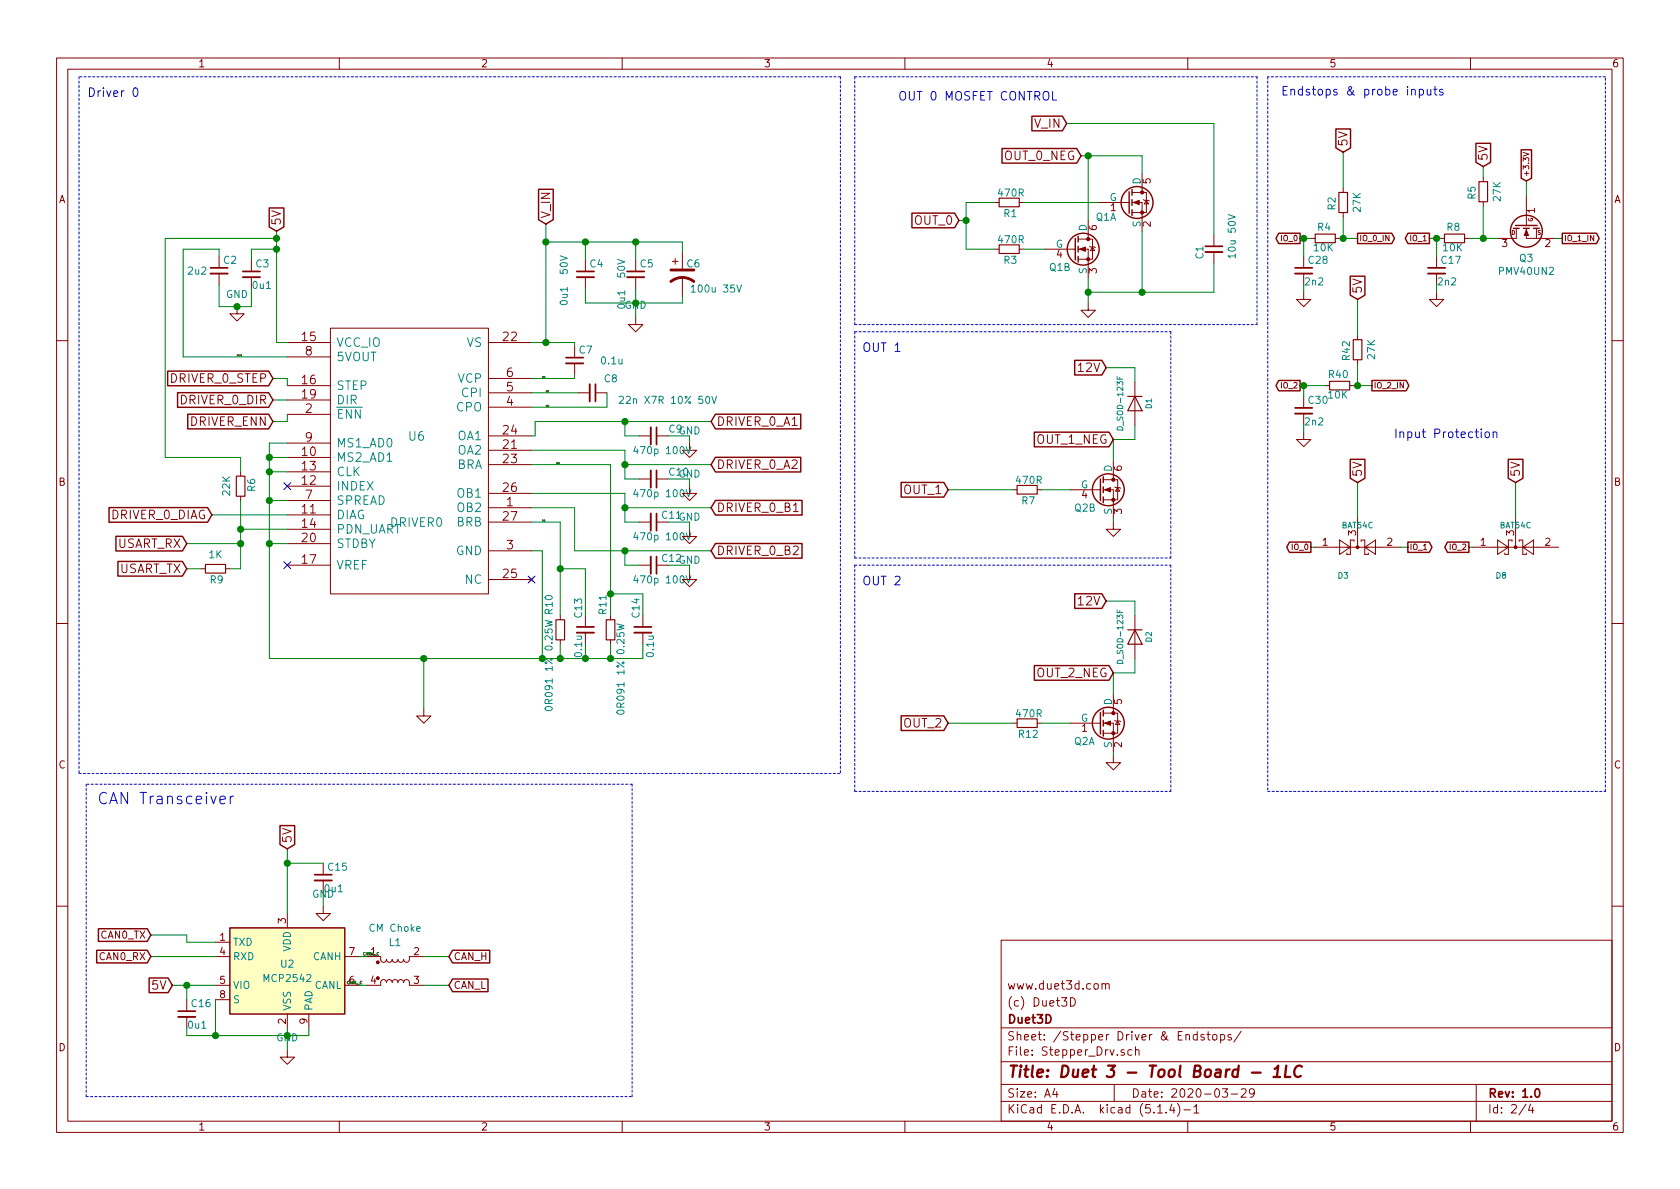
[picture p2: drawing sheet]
EESchema Schematic File Version 4
LIBS:Duet3_TB_1LC-cache
EELAYER 30 0
EELAYER END
$Descr A4 11693 8268
encoding utf-8
Sheet 2 4
Title "Duet 3 - Tool Board - 1LC"
Date "2020-03-29"
Rev "1.0"
Comp "Duet3D"
Comment1 "(c) Duet3D"
Comment2 "www.duet3d.com"
Comment3 ""
Comment4 ""
$EndDescr
Text Notes 8915 665  0    60   ~ 0
Endstops & probe inputs
Text Notes 975  675  2    60   ~ 0
Driver 0
Text GLabel 1900 2775 0    60   Input ~ 0
DRIVER_0_DIR
Text GLabel 1900 2625 0    60   Input ~ 0
DRIVER_0_STEP
$Comp
L Diode:BAT54C D3
U 1 1
P 9450 3800
F 0 "D3" H 9350 4000 40  0000 C CNN
F 1 "BAT54C" H 9450 3650 40  0000 C CNN
F 2 "Package_TO_SOT_SMD:SOT-23" V 9350 3800 60  0001 C CNN
F 3 "" H 9350 3800 60  0000 C CNN
	1    9450 3800
	1    0    0    1   
$EndComp
Text GLabel 9800 3800 2    39   Output ~ 0
IO_1
Text Notes 9700 3050 0    60   ~ 0
Input Protection
Text GLabel 1900 2925 0    60   Input ~ 0
DRIVER_ENN
Text GLabel 1475 3575 0    60   Input ~ 0
DRIVER_0_DIAG
Wire Wire Line
	9450 3350 9450 3600
Wire Wire Line
	9150 3800 9125 3800
Wire Wire Line
	9750 3800 9800 3800
Text GLabel 9050 1650 0    39   Output ~ 0
IO_0
Text GLabel 9450 1650 2    39   Output ~ 0
IO_0_IN
$Comp
L Device:R_Small R4
U 1 1
P 9225 1650
F 0 "R4" V 9300 1658 50  0000 C CNN
F 1 "10K" V 9157 1662 50  0000 C CNN
F 2 "Resistor_SMD:R_0402_1005Metric" H 9225 1650 60  0001 C CNN
F 3 "" H 9225 1650 60  0001 C CNN
	1    9225 1650
	0    -1   -1   0   
$EndComp
$Comp
L Device:R_Small R2
U 1 1
P 9350 1400
F 0 "R2" V 9425 1408 50  0000 C CNN
F 1 "27K" V 9250 1400 50  0000 C CNN
F 2 "Resistor_SMD:R_0402_1005Metric" H 9350 1400 60  0001 C CNN
F 3 "~" H 9350 1400 60  0000 C CNN
	1    9350 1400
	-1   0    0    1   
$EndComp
Connection ~ 9350 1650
Wire Wire Line
	9350 1650 9450 1650
Text GLabel 9125 3800 0    39   Output ~ 0
IO_0
Text GLabel 9950 1650 0    39   Output ~ 0
IO_1
Text GLabel 10875 1650 2    39   Output ~ 0
IO_1_IN
$Comp
L Device:R_Small R8
U 1 1
P 10125 1650
F 0 "R8" V 10200 1658 50  0000 C CNN
F 1 "10K" V 10057 1662 50  0000 C CNN
F 2 "Resistor_SMD:R_0402_1005Metric" H 10125 1650 60  0001 C CNN
F 3 "" H 10125 1650 60  0001 C CNN
	1    10125 1650
	0    -1   -1   0   
$EndComp
$Comp
L Device:R_Small R5
U 1 1
P 10325 1325
F 0 "R5" V 10400 1333 50  0000 C CNN
F 1 "27K" V 10225 1325 50  0000 C CNN
F 2 "Resistor_SMD:R_0402_1005Metric" H 10325 1325 60  0001 C CNN
F 3 "~" H 10325 1325 60  0000 C CNN
	1    10325 1325
	-1   0    0    1   
$EndComp
Wire Wire Line
	9325 1650 9350 1650
Wire Wire Line
	9350 1050 9350 1300
Wire Notes Line
	5950 2300 8150 2300
Wire Notes Line
	5950 2300 5950 3875
Wire Notes Line
	5950 3875 8150 3875
Wire Notes Line
	8150 3875 8150 2300
Text GLabel 7750 3050 0    60   Input ~ 0
OUT_1_NEG
Text Notes 6000 2450 0    60   ~ 0
OUT 1
$Comp
L Device:R_Small R?
U 1 1
P 7150 3400
AR Path="/5B12C3FC/5D59E1FC" Ref="R?"  Part="1" 
AR Path="/505779E3/5D59E1FC" Ref="R7"  Part="1" 
F 0 "R7" V 7225 3408 50  0000 C CNN
F 1 "470R" V 7082 3412 50  0000 C CNN
F 2 "Resistor_SMD:R_0402_1005Metric" H 7150 3400 60  0001 C CNN
F 3 "~" H 7150 3400 60  0000 C CNN
	1    7150 3400
	0    1    1    0   
$EndComp
$Comp
L Device:D D?
U 1 1
P 7900 2800
AR Path="/5B12C3FC/5D59E203" Ref="D?"  Part="1" 
AR Path="/505779E3/5D59E203" Ref="D1"  Part="1" 
F 0 "D1" H 7900 2900 40  0000 C CNN
F 1 "D_SOD-123F" H 7900 2700 40  0000 C CNN
F 2 "Diode_SMD:D_SOD-123F" H 7900 2800 60  0001 C CNN
F 3 "https://www.digikey.co.uk/product-detail/en/taiwan-semiconductor-corporation/HS1KFL/HS1KFLTR-ND/9602850" H 7900 2800 60  0001 C CNN
F 4 "HS1KFL or equivalent" H 7900 2800 50  0001 C CNN "Part Number"
	1    7900 2800
	0    1    1    0   
$EndComp
Text GLabel 7700 2550 0    60   Input ~ 0
12V
Wire Wire Line
	7750 3050 7900 3050
Wire Wire Line
	7900 2550 7700 2550
Wire Notes Line
	5950 525  8750 525 
Wire Notes Line
	5950 525  5950 2250
Wire Notes Line
	5950 2250 8750 2250
Wire Notes Line
	8750 2250 8750 525 
Text GLabel 7525 1075 0    60   Input ~ 0
OUT_0_NEG
Text Notes 6250 700  0    60   ~ 0
OUT 0 MOSFET CONTROL
Text GLabel 7425 850  0    60   Input ~ 0
V_IN
$Comp
L Device:C_Small C?
U 1 1
P 8450 1725
AR Path="/5B12C3FC/5D59E244" Ref="C?"  Part="1" 
AR Path="/505779E3/5D59E244" Ref="C1"  Part="1" 
F 0 "C1" V 8350 1650 50  0000 L CNN
F 1 "10u 50V" V 8575 1650 50  0000 L CNN
F 2 "Capacitor_SMD:C_1206_3216Metric" H 8450 1725 60  0001 C CNN
F 3 "~" H 8450 1725 60  0000 C CNN
	1    8450 1725
	1    0    0    -1  
$EndComp
Wire Wire Line
	7575 1525 7575 1075
Wire Wire Line
	8450 850  8450 1625
Wire Wire Line
	8450 1825 8450 2025
Wire Wire Line
	8450 2025 7950 2025
Wire Wire Line
	7575 1925 7575 2025
Connection ~ 7575 2025
Text GLabel 6675 1525 0    60   Input ~ 0
OUT_0
Text GLabel 6600 3400 0    60   Input ~ 0
OUT_1
Wire Wire Line
	7575 2025 7575 2100
Wire Wire Line
	7750 3600 7750 3625
Wire Wire Line
	6725 1725 6925 1725
Wire Wire Line
	7125 1725 7275 1725
Wire Wire Line
	7250 3400 7450 3400
Wire Wire Line
	6600 3400 7050 3400
Wire Wire Line
	7900 2950 7900 3050
Wire Wire Line
	7900 2550 7900 2650
$Comp
L Duet3_TB_1LC-rescue:Q_DUAL_NMOS_Power33-Device Q2
U 2 1
P 7650 3400
AR Path="/505779E3/5D59E2C7" Ref="Q2"  Part="2" 
AR Path="/5B12C3FC/5D59E2C7" Ref="Q?"  Part="1" 
F 0 "Q2" H 7475 3275 50  0000 L CNN
F 1 "Q_DUAL_NMOS" H 7938 3445 50  0001 L CNN
F 2 "Package_SON:Fairchild_DualPower33-6_3x3mm" H 7850 3400 50  0001 C CNN
F 3 "~" H 7850 3400 50  0001 C CNN
	2    7650 3400
	1    0    0    -1  
$EndComp
Wire Wire Line
	7750 3050 7750 3200
$Comp
L Duet3_TB_1LC-rescue:Q_DUAL_NMOS_Power33-Device Q1
U 1 1
P 7850 1400
AR Path="/505779E3/5D822F51" Ref="Q1"  Part="1" 
AR Path="/5B12C3FC/5D822F51" Ref="Q?"  Part="2" 
F 0 "Q1" H 7625 1300 50  0000 L CNN
F 1 "Q_DUAL_NMOS" V 8137 1355 50  0001 L CNN
F 2 "Package_SON:Fairchild_DualPower33-6_3x3mm" H 8050 1400 50  0001 C CNN
F 3 "~" H 8050 1400 50  0001 C CNN
F 4 "DMT6018LDR" H 7850 1400 50  0001 C CNN "Part Number"
	1    7850 1400
	1    0    0    -1  
$EndComp
Wire Wire Line
	7425 850  8450 850 
$Comp
L Duet3_TB_1LC-rescue:Q_DUAL_NMOS_Power33-Device Q1
U 2 1
P 7475 1725
AR Path="/505779E3/5D961DD8" Ref="Q1"  Part="2" 
AR Path="/5B12C3FC/5D961DD8" Ref="Q?"  Part="1" 
F 0 "Q1" H 7300 1600 50  0000 L CNN
F 1 "Q_DUAL_NMOS" H 7763 1770 50  0001 L CNN
F 2 "Package_SON:Fairchild_DualPower33-6_3x3mm" H 7675 1725 50  0001 C CNN
F 3 "~" H 7675 1725 50  0001 C CNN
	2    7475 1725
	1    0    0    -1  
$EndComp
$Comp
L Device:R_Small R?
U 1 1
P 7025 1725
AR Path="/5B12C3FC/5D962A5D" Ref="R?"  Part="1" 
AR Path="/505779E3/5D962A5D" Ref="R3"  Part="1" 
F 0 "R3" V 7100 1733 50  0000 C CNN
F 1 "470R" V 6957 1737 50  0000 C CNN
F 2 "Resistor_SMD:R_0402_1005Metric" H 7025 1725 60  0001 C CNN
F 3 "~" H 7025 1725 60  0000 C CNN
	1    7025 1725
	0    1    1    0   
$EndComp
$Comp
L Device:R_Small R?
U 1 1
P 7025 1400
AR Path="/5B12C3FC/5D96310D" Ref="R?"  Part="1" 
AR Path="/505779E3/5D96310D" Ref="R1"  Part="1" 
F 0 "R1" V 7100 1408 50  0000 C CNN
F 1 "470R" V 6957 1412 50  0000 C CNN
F 2 "Resistor_SMD:R_0402_1005Metric" H 7025 1400 60  0001 C CNN
F 3 "~" H 7025 1400 60  0000 C CNN
	1    7025 1400
	0    1    1    0   
$EndComp
Wire Wire Line
	6725 1725 6725 1525
Wire Wire Line
	6725 1525 6675 1525
Wire Wire Line
	6725 1525 6725 1400
Wire Wire Line
	6725 1400 6925 1400
Connection ~ 6725 1525
Wire Wire Line
	7125 1400 7650 1400
Wire Wire Line
	7950 1600 7950 2025
Connection ~ 7950 2025
Wire Wire Line
	7950 2025 7575 2025
Wire Wire Line
	7950 1200 7950 1075
Wire Wire Line
	7525 1075 7575 1075
Connection ~ 7575 1075
Wire Wire Line
	7575 1075 7950 1075
$Comp
L Device:CP1 C?
U 1 1
P 4750 1900
AR Path="/505779E3/5E0FA13A/5E161998" Ref="C?"  Part="1" 
AR Path="/505779E3/5E161998" Ref="C6"  Part="1" 
F 0 "C6" H 4775 1975 50  0000 L CNN
F 1 "100u 35V" H 4800 1800 50  0000 L CNN
F 2 "Capacitor_SMD:CP_Elec_6.3x7.7" H 4750 1900 60  0001 C CNN
F 3 "" H 4750 1900 60  0001 C CNN
	1    4750 1900
	1    0    0    -1  
$EndComp
Text GLabel 3800 1550 1    60   Input ~ 0
V_IN
Text GLabel 1925 1600 1    60   Input ~ 0
5V
$Comp
L Device:C_Small C?
U 1 1
P 1750 1900
AR Path="/505779E3/5E0FA13A/5E1619BA" Ref="C?"  Part="1" 
AR Path="/505779E3/5E1619BA" Ref="C3"  Part="1" 
F 0 "C3" H 1775 1975 50  0000 L CNN
F 1 "0u1" H 1750 1825 50  0000 L CNN
F 2 "Capacitor_SMD:C_0402_1005Metric" H 1750 1900 60  0001 C CNN
F 3 "~" H 1750 1900 60  0000 C CNN
	1    1750 1900
	1    0    0    -1  
$EndComp
$Comp
L Device:C_Small C?
U 1 1
P 4075 1900
AR Path="/505779E3/5E0FA13A/5E1619C1" Ref="C?"  Part="1" 
AR Path="/505779E3/5E1619C1" Ref="C4"  Part="1" 
F 0 "C4" H 4100 1975 50  0000 L CNN
F 1 "0u1  50V" V 3925 1675 50  0000 L CNN
F 2 "Capacitor_SMD:C_0603_1608Metric" H 4075 1900 60  0001 C CNN
F 3 "~" H 4075 1900 60  0000 C CNN
	1    4075 1900
	1    0    0    -1  
$EndComp
$Comp
L Device:C_Small C?
U 1 1
P 4425 1900
AR Path="/505779E3/5E0FA13A/5E1619C8" Ref="C?"  Part="1" 
AR Path="/505779E3/5E1619C8" Ref="C5"  Part="1" 
F 0 "C5" H 4450 1975 50  0000 L CNN
F 1 "0u1  50V" V 4325 1650 50  0000 L CNN
F 2 "Capacitor_SMD:C_0603_1608Metric" H 4425 1900 60  0001 C CNN
F 3 "~" H 4425 1900 60  0000 C CNN
	1    4425 1900
	1    0    0    -1  
$EndComp
$Comp
L Device:C_Small C?
U 1 1
P 4125 2725
AR Path="/505779E3/5E0FA13A/5E1619CF" Ref="C?"  Part="1" 
AR Path="/505779E3/5E1619CF" Ref="C8"  Part="1" 
F 0 "C8" V 4025 2800 50  0000 L CNN
F 1 "22n X7R 10% 50V" V 4175 2900 50  0000 L CNN
F 2 "Capacitor_SMD:C_0402_1005Metric" H 4125 2725 60  0001 C CNN
F 3 "~" H 4125 2725 60  0000 C CNN
	1    4125 2725
	0    1    1    0   
$EndComp
$Comp
L Device:C_Small C?
U 1 1
P 4000 2500
AR Path="/505779E3/5E0FA13A/5E1619D6" Ref="C?"  Part="1" 
AR Path="/505779E3/5E1619D6" Ref="C7"  Part="1" 
F 0 "C7" H 4025 2575 50  0000 L CNN
F 1 "0.1u" H 4175 2500 50  0000 L CNN
F 2 "Capacitor_SMD:C_0603_1608Metric" H 4000 2500 60  0001 C CNN
F 3 "~" H 4000 2500 60  0000 C CNN
F 4 "50V+" H 4000 2500 50  0001 C CNN "Part Number"
	1    4000 2500
	1    0    0    -1  
$EndComp
$Comp
L Device:R_Small R?
U 1 1
P 3900 4375
AR Path="/505779E3/5E0FA13A/5E1619DD" Ref="R?"  Part="1" 
AR Path="/505779E3/5E1619DD" Ref="R10"  Part="1" 
F 0 "R10" V 3975 4200 50  0000 C CNN
F 1 "0R091 1% 0.25W" V 3975 4625 50  0000 C CNN
F 2 "Resistor_SMD:R_0402_1005Metric" H 3900 4375 60  0001 C CNN
F 3 "~" H 3900 4375 60  0000 C CNN
F 4 "ERJ-2BWFR091X or RLP73M1ER091FTDF" H 3900 4375 50  0001 C CNN "Part Number"
	1    3900 4375
	-1   0    0    1   
$EndComp
$Comp
L Device:R_Small R?
U 1 1
P 4250 4375
AR Path="/505779E3/5E0FA13A/5E1619E4" Ref="R?"  Part="1" 
AR Path="/505779E3/5E1619E4" Ref="R11"  Part="1" 
F 0 "R11" V 4300 4200 50  0000 C CNN
F 1 "0R091 1% 0.25W" V 4175 4650 50  0000 C CNN
F 2 "Resistor_SMD:R_0402_1005Metric" H 4250 4375 60  0001 C CNN
F 3 "~" H 4250 4375 60  0000 C CNN
F 4 "ERJ-2BWFR091X or RLP73M1ER091FTDF" H 4250 4375 50  0001 C CNN "Part Number"
	1    4250 4375
	-1   0    0    1   
$EndComp
NoConn ~ 3700 4025
$Comp
L Device:C_Small C?
U 1 1
P 4550 3025
AR Path="/505779E3/5E0FA13A/5E1619EC" Ref="C?"  Part="1" 
AR Path="/505779E3/5E1619EC" Ref="C9"  Part="1" 
F 0 "C9" V 4500 3125 50  0000 L CNN
F 1 "470p 100V" V 4650 2875 50  0000 L CNN
F 2 "Capacitor_SMD:C_0603_1608Metric" H 4550 3025 60  0001 C CNN
F 3 "~" H 4550 3025 60  0000 C CNN
	1    4550 3025
	0    1    1    0   
$EndComp
$Comp
L Device:C_Small C?
U 1 1
P 4550 3325
AR Path="/505779E3/5E0FA13A/5E1619F9" Ref="C?"  Part="1" 
AR Path="/505779E3/5E1619F9" Ref="C10"  Part="1" 
F 0 "C10" V 4500 3425 50  0000 L CNN
F 1 "470p 100V" V 4650 3175 50  0000 L CNN
F 2 "Capacitor_SMD:C_0603_1608Metric" H 4550 3325 60  0001 C CNN
F 3 "~" H 4550 3325 60  0000 C CNN
	1    4550 3325
	0    1    1    0   
$EndComp
$Comp
L Device:C_Small C?
U 1 1
P 4550 3625
AR Path="/505779E3/5E0FA13A/5E161A06" Ref="C?"  Part="1" 
AR Path="/505779E3/5E161A06" Ref="C11"  Part="1" 
F 0 "C11" V 4500 3675 50  0000 L CNN
F 1 "470p 100V" V 4650 3475 50  0000 L CNN
F 2 "Capacitor_SMD:C_0603_1608Metric" H 4550 3625 60  0001 C CNN
F 3 "~" H 4550 3625 60  0000 C CNN
	1    4550 3625
	0    1    1    0   
$EndComp
$Comp
L Device:C_Small C?
U 1 1
P 4550 3925
AR Path="/505779E3/5E0FA13A/5E161A13" Ref="C?"  Part="1" 
AR Path="/505779E3/5E161A13" Ref="C12"  Part="1" 
F 0 "C12" V 4500 3975 50  0000 L CNN
F 1 "470p 100V" V 4650 3775 50  0000 L CNN
F 2 "Capacitor_SMD:C_0603_1608Metric" H 4550 3925 60  0001 C CNN
F 3 "~" H 4550 3925 60  0000 C CNN
	1    4550 3925
	0    1    1    0   
$EndComp
$Comp
L Device:C_Small C?
U 1 1
P 1525 1875
AR Path="/505779E3/5E0FA13A/5E161A28" Ref="C?"  Part="1" 
AR Path="/505779E3/5E161A28" Ref="C2"  Part="1" 
F 0 "C2" H 1550 1950 50  0000 L CNN
F 1 "2u2" H 1300 1875 50  0000 L CNN
F 2 "Capacitor_SMD:C_0603_1608Metric" H 1525 1875 60  0001 C CNN
F 3 "~" H 1525 1875 60  0000 C CNN
F 4 "can be 10V+" H 1525 1875 50  0001 C CNN "Part Number"
	1    1525 1875
	1    0    0    -1  
$EndComp
$Comp
L Device:R_Small R?
U 1 1
P 1675 3375
AR Path="/505779E3/5E0FA13A/5E161A2F" Ref="R?"  Part="1" 
AR Path="/505779E3/5E161A2F" Ref="R6"  Part="1" 
F 0 "R6" V 1750 3383 50  0000 C CNN
F 1 "22K" V 1575 3375 50  0000 C CNN
F 2 "Resistor_SMD:R_0402_1005Metric" H 1675 3375 60  0001 C CNN
F 3 "~" H 1675 3375 60  0000 C CNN
	1    1675 3375
	1    0    0    -1  
$EndComp
Text GLabel 1300 3775 0    60   Input ~ 0
USART_RX
NoConn ~ 2000 3375
Wire Notes Line
	5850 525  5850 5375
Wire Notes Line
	5850 525  550  525 
Wire Notes Line
	550  525  550  5375
Wire Notes Line
	550  5375 5850 5375
Wire Wire Line
	2950 4575 2950 4925
Wire Wire Line
	1750 1725 1750 1800
Wire Wire Line
	1750 2125 1750 2000
Wire Wire Line
	3725 2925 4350 2925
Wire Wire Line
	4350 3225 4950 3225
Wire Wire Line
	4350 3525 4950 3525
Wire Wire Line
	4000 3825 4350 3825
Wire Wire Line
	4350 3025 4450 3025
Connection ~ 4350 2925
Wire Wire Line
	4650 3025 4800 3025
Wire Wire Line
	4800 3025 4800 3075
Wire Wire Line
	4350 3325 4450 3325
Wire Wire Line
	4650 3325 4800 3325
Wire Wire Line
	4800 3325 4800 3375
Wire Wire Line
	4650 3625 4800 3625
Wire Wire Line
	4800 3625 4800 3675
Wire Wire Line
	4350 3925 4450 3925
Wire Wire Line
	4650 3925 4800 3925
Wire Wire Line
	4800 3925 4800 3975
Wire Wire Line
	4350 3925 4350 3825
Connection ~ 4350 3825
Wire Wire Line
	4350 3625 4450 3625
Wire Wire Line
	4350 3425 4350 3525
Connection ~ 4350 3525
Wire Wire Line
	4350 3025 4350 2925
Wire Wire Line
	4350 3125 4350 3225
Connection ~ 4350 3225
Wire Wire Line
	1275 2475 2000 2475
Wire Wire Line
	3700 2375 3800 2375
Wire Wire Line
	3800 1550 3800 1675
Connection ~ 3800 2375
Wire Wire Line
	3800 1675 4075 1675
Wire Wire Line
	4075 1675 4075 1800
Connection ~ 3800 1675
Wire Wire Line
	4425 1675 4425 1800
Connection ~ 4075 1675
Connection ~ 4425 1675
Wire Wire Line
	4075 2000 4075 2100
Wire Wire Line
	4075 2100 4425 2100
Wire Wire Line
	4425 2000 4425 2100
Connection ~ 4425 2100
Wire Wire Line
	3700 2625 4000 2625
Wire Wire Line
	4000 2625 4000 2600
Wire Wire Line
	4000 2375 4000 2400
Wire Wire Line
	4225 2725 4225 2825
Wire Wire Line
	4225 2825 3700 2825
Wire Wire Line
	3700 2725 4025 2725
Wire Wire Line
	3700 3025 3725 3025
Wire Wire Line
	3725 3025 3725 2925
Wire Wire Line
	3700 3125 4350 3125
Wire Wire Line
	3700 3425 4350 3425
Wire Wire Line
	3700 3525 4000 3525
Wire Wire Line
	4000 3525 4000 3825
Wire Wire Line
	3700 3225 4250 3225
Wire Wire Line
	3700 3625 3900 3625
Wire Wire Line
	3700 3825 3775 3825
Wire Wire Line
	1875 4575 2950 4575
Connection ~ 3775 4575
Wire Wire Line
	2000 2675 2000 2625
Wire Wire Line
	2000 2625 1900 2625
Wire Wire Line
	2000 2775 1900 2775
Wire Wire Line
	2000 2875 2000 2925
Wire Wire Line
	2000 2925 1900 2925
Wire Wire Line
	1925 2375 2000 2375
Wire Wire Line
	1925 1600 1925 1650
Wire Wire Line
	1925 1725 1750 1725
Connection ~ 1925 1725
Wire Wire Line
	1525 1975 1525 2125
Wire Wire Line
	1275 2475 1275 1725
Wire Wire Line
	1275 1725 1525 1725
Wire Wire Line
	1525 1725 1525 1775
Wire Wire Line
	1875 3275 2000 3275
Wire Wire Line
	1875 3075 1875 3175
Connection ~ 2950 4575
Wire Wire Line
	1300 3775 1675 3775
Connection ~ 1675 3775
Wire Wire Line
	1675 3175 1150 3175
Wire Wire Line
	1150 3175 1150 1650
Wire Wire Line
	1150 1650 1925 1650
Connection ~ 1925 1650
Wire Wire Line
	2000 3075 1875 3075
Connection ~ 1875 3275
Wire Wire Line
	2000 3175 1875 3175
Connection ~ 1875 3175
Wire Wire Line
	2000 3475 1875 3475
Connection ~ 1875 3475
Wire Wire Line
	4350 2925 4950 2925
Wire Wire Line
	4350 3825 4950 3825
Wire Wire Line
	4350 3525 4350 3625
Wire Wire Line
	4350 3225 4350 3325
Wire Wire Line
	3800 2375 4000 2375
Wire Wire Line
	3800 1675 3800 2375
Wire Wire Line
	4075 1675 4425 1675
Wire Wire Line
	4425 1675 4750 1675
Wire Wire Line
	4425 2100 4750 2100
Wire Wire Line
	4425 2100 4425 2200
Wire Wire Line
	1925 1725 1925 2375
Wire Wire Line
	2950 4575 3775 4575
Wire Wire Line
	1925 1650 1925 1725
Wire Wire Line
	1875 3275 1875 3475
Wire Wire Line
	1875 3175 1875 3275
Wire Wire Line
	1525 2125 1650 2125
Wire Wire Line
	3775 4575 3900 4575
Wire Wire Line
	1675 3175 1675 3275
Wire Wire Line
	1675 3475 1675 3675
Wire Wire Line
	3900 3625 3900 3950
Wire Wire Line
	4250 3225 4250 4125
Wire Wire Line
	3900 4475 3900 4575
Connection ~ 3900 4575
Wire Wire Line
	3900 4575 4075 4575
Wire Wire Line
	4250 4475 4250 4575
Text GLabel 1300 3950 0    60   Input ~ 0
USART_TX
Wire Wire Line
	2000 3575 1475 3575
$Comp
L Device:R_Small R?
U 1 1
P 1500 3950
AR Path="/505779E3/5E0FA13A/5E219A2F" Ref="R?"  Part="1" 
AR Path="/505779E3/5E219A2F" Ref="R9"  Part="1" 
F 0 "R9" V 1575 3958 50  0000 C CNN
F 1 "1K" V 1400 3950 50  0000 C CNN
F 2 "Resistor_SMD:R_0402_1005Metric" H 1500 3950 60  0001 C CNN
F 3 "~" H 1500 3950 60  0000 C CNN
	1    1500 3950
	0    1    1    0   
$EndComp
Wire Wire Line
	1300 3950 1400 3950
Wire Wire Line
	1600 3950 1675 3950
Wire Wire Line
	1675 3950 1675 3775
Wire Wire Line
	9350 1500 9350 1650
Wire Wire Line
	10325 1425 10325 1650
Text GLabel 4950 3825 2    60   Input ~ 0
DRIVER_0_B2
Text GLabel 4950 3525 2    60   Input ~ 0
DRIVER_0_B1
Text GLabel 4950 3225 2    60   Input ~ 0
DRIVER_0_A2
Text GLabel 4950 2925 2    60   Input ~ 0
DRIVER_0_A1
$Comp
L Duet3_TB_1LC-rescue:MCP2558FD-xSN-Interface_CAN_LIN U?
U 1 1
P 2000 6750
AR Path="/50523307/60343B1F" Ref="U?"  Part="1" 
AR Path="/505779E3/60343B1F" Ref="U2"  Part="1" 
F 0 "U2" H 2000 6800 50  0000 C CNN
F 1 "MCP2542" H 2000 6700 50  0000 C CNN
F 2 "Package_DFN_QFN:DFN-8-1EP_3x2mm_P0.5mm_EP1.3x1.5mm" H 2000 6150 50  0001 C CNN
F 3 "https://www.digikey.co.uk/products/en/integrated-circuits-ics/interface-drivers-receivers-transceivers/710?k=MCP2542&k=&pkeyword=MCP2542&sv=0&pv7=2&sf=0&FV=ffe002c6%2C1f140000&quantity=&ColumnSort=0&page=1&pageSize=25" H 2000 6750 50  0001 C CNN
F 4 "MCP2542, alternitivelty MCP2558" H 2000 6750 50  0001 C CNN "Part Number"
	1    2000 6750
	1    0    0    -1  
$EndComp
Wire Wire Line
	2000 7300 2000 7200
Text GLabel 2000 5900 1    60   Input ~ 0
5V
Wire Wire Line
	2000 6350 2000 6000
Wire Wire Line
	1500 6850 1300 6850
Wire Wire Line
	1050 6650 1500 6650
Text GLabel 3125 6850 2    50   Input ~ 0
CAN_L
Text GLabel 3125 6650 2    50   Input ~ 0
CAN_H
$Comp
L Device:C_Small C?
U 1 1
P 2250 6100
AR Path="/50523307/60343B39" Ref="C?"  Part="1" 
AR Path="/505779E3/60343B39" Ref="C15"  Part="1" 
F 0 "C15" H 2275 6175 50  0000 L CNN
F 1 "0u1" H 2250 6025 50  0000 L CNN
F 2 "Capacitor_SMD:C_0402_1005Metric" H 2250 6100 60  0001 C CNN
F 3 "" H 2250 6100 60  0001 C CNN
	1    2250 6100
	1    0    0    -1  
$EndComp
Wire Wire Line
	2250 6000 2000 6000
Connection ~ 2000 6000
Wire Wire Line
	2000 6000 2000 5900
Wire Wire Line
	2250 6300 2250 6200
$Comp
L Device:C_Small C?
U 1 1
P 1300 7050
AR Path="/50523307/60343B4A" Ref="C?"  Part="1" 
AR Path="/505779E3/60343B4A" Ref="C16"  Part="1" 
F 0 "C16" H 1325 7125 50  0000 L CNN
F 1 "0u1" H 1300 6975 50  0000 L CNN
F 2 "Capacitor_SMD:C_0402_1005Metric" H 1300 7050 60  0001 C CNN
F 3 "" H 1300 7050 60  0001 C CNN
	1    1300 7050
	1    0    0    -1  
$EndComp
Wire Wire Line
	1300 6950 1300 6850
Connection ~ 1300 6850
Wire Wire Line
	1300 6850 1200 6850
Wire Wire Line
	1300 7150 1300 7200
Wire Wire Line
	1300 7200 1500 7200
Connection ~ 2000 7200
Wire Wire Line
	2000 7200 2000 7150
Wire Wire Line
	2500 6650 2550 6650
Wire Wire Line
	2500 6850 2550 6850
$Comp
L Duet3:L_Coupled_v2 L?
U 1 1
P 2750 6750
AR Path="/50523307/60343B79" Ref="L?"  Part="1" 
AR Path="/505779E3/60343B79" Ref="L1"  Part="1" 
F 0 "L1" H 2750 6950 50  0000 C CNN
F 1 "CM Choke" H 2750 7050 50  0000 C CNN
F 2 "complib:SRF2012AA" H 2750 6750 50  0001 C CNN
F 3 "" V 2750 6150 39  0001 C CNN
	1    2750 6750
	1    0    0    -1  
$EndComp
Wire Notes Line
	600  5450 600  7625
Wire Notes Line
	600  7625 4400 7625
Wire Notes Line
	4400 7625 4400 5450
Wire Notes Line
	4400 5450 600  5450
Text Notes 675  5600 0    79   ~ 0
CAN Transceiver
Text Label 2525 6850 2    20   ~ 0
CANL_C
Text Label 2525 6650 0    20   ~ 0
CANH_C
Wire Wire Line
	1500 6950 1500 7200
Connection ~ 1500 7200
Wire Wire Line
	1500 7200 2000 7200
Wire Notes Line
	8825 525  8825 5500
Wire Notes Line
	8825 5500 11175 5500
Wire Notes Line
	11175 5500 11175 525 
Wire Notes Line
	11175 525  8825 525 
Wire Wire Line
	2950 6650 3125 6650
Wire Wire Line
	2950 6850 3125 6850
Text GLabel 1050 6500 0    50   Input ~ 0
CAN0_TX
Text GLabel 1050 6650 0    50   Input ~ 0
CAN0_RX
Text GLabel 1200 6850 0    60   Input ~ 0
5V
$Comp
L Duet3:TMC2209 U?
U 1 1
P 2850 3175
AR Path="/505779E3/5E0FA13A/5E161A20" Ref="U?"  Part="1" 
AR Path="/505779E3/5E161A20" Ref="U6"  Part="1" 
F 0 "U6" H 2900 3325 60  0000 C CNN
F 1 "DRIVER0" H 2900 2725 60  0000 C CNN
F 2 "complib:QFN-28-1EP_5x5mm_Pitch0.5mm" H 2900 2925 60  0001 C CNN
F 3 "" H 2900 2925 60  0000 C CNN
	1    2850 3175
	1    0    0    -1  
$EndComp
Wire Wire Line
	3775 3825 3775 4575
Wire Wire Line
	1875 3475 1875 3775
Wire Wire Line
	2000 3675 1675 3675
Connection ~ 1675 3675
Wire Wire Line
	1675 3675 1675 3775
Wire Wire Line
	4750 1750 4750 1675
Wire Wire Line
	4750 2050 4750 2100
Wire Wire Line
	2000 3775 1875 3775
Connection ~ 1875 3775
Wire Wire Line
	1875 3775 1875 4575
NoConn ~ 2000 3925
$Comp
L Device:C_Small C?
U 1 1
P 4075 4375
AR Path="/505779E3/5E0FA13A/6075E30F" Ref="C?"  Part="1" 
AR Path="/505779E3/6075E30F" Ref="C13"  Part="1" 
F 0 "C13" V 4025 4450 50  0000 L CNN
F 1 "0.1u" V 4025 4175 50  0000 L CNN
F 2 "Capacitor_SMD:C_0402_1005Metric" H 4075 4375 60  0001 C CNN
F 3 "~" H 4075 4375 60  0000 C CNN
F 4 "50V+" H 4075 4375 50  0001 C CNN "Part Number"
	1    4075 4375
	1    0    0    -1  
$EndComp
$Comp
L Device:C_Small C?
U 1 1
P 4475 4375
AR Path="/505779E3/5E0FA13A/6075E471" Ref="C?"  Part="1" 
AR Path="/505779E3/6075E471" Ref="C14"  Part="1" 
F 0 "C14" V 4425 4450 50  0000 L CNN
F 1 "0.1u" V 4525 4175 50  0000 L CNN
F 2 "Capacitor_SMD:C_0402_1005Metric" H 4475 4375 60  0001 C CNN
F 3 "~" H 4475 4375 60  0000 C CNN
F 4 "50V+" H 4475 4375 50  0001 C CNN "Part Number"
	1    4475 4375
	1    0    0    -1  
$EndComp
Wire Wire Line
	4075 4275 4075 3950
Wire Wire Line
	4075 3950 3900 3950
Connection ~ 3900 3950
Wire Wire Line
	3900 3950 3900 4275
Wire Wire Line
	4075 4475 4075 4575
Connection ~ 4075 4575
Wire Wire Line
	4075 4575 4250 4575
Wire Wire Line
	4250 4125 4475 4125
Wire Wire Line
	4475 4125 4475 4275
Connection ~ 4250 4125
Wire Wire Line
	4250 4125 4250 4275
Wire Wire Line
	4475 4475 4475 4575
Wire Wire Line
	4475 4575 4250 4575
Connection ~ 4250 4575
$Comp
L Duet3_TB_1LC-rescue:GND-power #PWR0101
U 1 1
P 2000 7300
F 0 "#PWR0101" H 2000 7050 50  0001 C CNN
F 1 "GND" H 2000 7387 50  0000 C CNN
F 2 "" H 2000 7300 50  0001 C CNN
F 3 "" H 2000 7300 50  0001 C CNN
	1    2000 7300
	1    0    0    -1  
$EndComp
$Comp
L Duet3_TB_1LC-rescue:GND-power #PWR0110
U 1 1
P 2250 6300
F 0 "#PWR0110" H 2250 6050 50  0001 C CNN
F 1 "GND" H 2250 6387 50  0000 C CNN
F 2 "" H 2250 6300 50  0001 C CNN
F 3 "" H 2250 6300 50  0001 C CNN
	1    2250 6300
	1    0    0    -1  
$EndComp
$Comp
L Duet3_TB_1LC-rescue:GND-power #PWR0111
U 1 1
P 4800 3975
F 0 "#PWR0111" H 4800 3725 50  0001 C CNN
F 1 "GND" H 4800 4062 50  0000 C CNN
F 2 "" H 4800 3975 50  0001 C CNN
F 3 "" H 4800 3975 50  0001 C CNN
	1    4800 3975
	1    0    0    -1  
$EndComp
$Comp
L Duet3_TB_1LC-rescue:GND-power #PWR0112
U 1 1
P 4800 3675
F 0 "#PWR0112" H 4800 3425 50  0001 C CNN
F 1 "GND" H 4800 3762 50  0000 C CNN
F 2 "" H 4800 3675 50  0001 C CNN
F 3 "" H 4800 3675 50  0001 C CNN
	1    4800 3675
	1    0    0    -1  
$EndComp
$Comp
L Duet3_TB_1LC-rescue:GND-power #PWR0113
U 1 1
P 4800 3375
F 0 "#PWR0113" H 4800 3125 50  0001 C CNN
F 1 "GND" H 4800 3462 50  0000 C CNN
F 2 "" H 4800 3375 50  0001 C CNN
F 3 "" H 4800 3375 50  0001 C CNN
	1    4800 3375
	1    0    0    -1  
$EndComp
$Comp
L Duet3_TB_1LC-rescue:GND-power #PWR0114
U 1 1
P 4800 3075
F 0 "#PWR0114" H 4800 2825 50  0001 C CNN
F 1 "GND" H 4800 3162 50  0000 C CNN
F 2 "" H 4800 3075 50  0001 C CNN
F 3 "" H 4800 3075 50  0001 C CNN
	1    4800 3075
	1    0    0    -1  
$EndComp
$Comp
L Duet3_TB_1LC-rescue:GND-power #PWR0115
U 1 1
P 4425 2200
F 0 "#PWR0115" H 4425 1950 50  0001 C CNN
F 1 "GND" H 4425 2287 50  0000 C CNN
F 2 "" H 4425 2200 50  0001 C CNN
F 3 "" H 4425 2200 50  0001 C CNN
	1    4425 2200
	1    0    0    -1  
$EndComp
$Comp
L Duet3_TB_1LC-rescue:GND-power #PWR0116
U 1 1
P 1650 2125
F 0 "#PWR0116" H 1650 1875 50  0001 C CNN
F 1 "GND" H 1650 2212 50  0000 C CNN
F 2 "" H 1650 2125 50  0001 C CNN
F 3 "" H 1650 2125 50  0001 C CNN
	1    1650 2125
	1    0    0    -1  
$EndComp
Connection ~ 1650 2125
Wire Wire Line
	1650 2125 1750 2125
$Comp
L Duet3_TB_1LC-rescue:GND-power #PWR0117
U 1 1
P 2950 4925
F 0 "#PWR0117" H 2950 4675 50  0001 C CNN
F 1 "GND" H 2950 5012 50  0001 C CNN
F 2 "" H 2950 4925 50  0001 C CNN
F 3 "" H 2950 4925 50  0001 C CNN
	1    2950 4925
	1    0    0    -1  
$EndComp
$Comp
L Duet3_TB_1LC-rescue:GND-power #PWR0118
U 1 1
P 7750 3625
F 0 "#PWR0118" H 7750 3375 50  0001 C CNN
F 1 "GND" H 7750 3712 50  0001 C CNN
F 2 "" H 7750 3625 50  0001 C CNN
F 3 "" H 7750 3625 50  0001 C CNN
	1    7750 3625
	1    0    0    -1  
$EndComp
$Comp
L Duet3_TB_1LC-rescue:GND-power #PWR0120
U 1 1
P 7575 2100
F 0 "#PWR0120" H 7575 1850 50  0001 C CNN
F 1 "GND" H 7575 2187 50  0001 C CNN
F 2 "" H 7575 2100 50  0001 C CNN
F 3 "" H 7575 2100 50  0001 C CNN
	1    7575 2100
	1    0    0    -1  
$EndComp
Wire Wire Line
	9050 1650 9075 1650
Wire Wire Line
	2150 7150 2150 7200
Wire Wire Line
	2150 7200 2000 7200
Text Label 1650 2475 0    8    ~ 0
5vout
Text Label 3800 2725 0    8    ~ 0
cpi
Text Label 3800 2825 0    8    ~ 0
cpo
Text Label 3775 2625 0    8    ~ 0
vcp
Text Label 3775 3625 0    8    ~ 0
brb
Text Label 3875 3225 0    8    ~ 0
bra
$Comp
L Duet3_TB_1LC-rescue:PMV40UN2-smart Q3
U 1 1
P 10625 1550
F 0 "Q3" V 10861 1550 50  0000 C CNN
F 1 "PMV40UN2" V 10952 1550 50  0000 C CNN
F 2 "Package_TO_SOT_SMD:SOT-23" V 11043 1550 50  0001 C CNN
F 3 "http://assets.nexperia.com/documents/data-sheet/PMV40UN2.pdf" H 10816 1459 50  0001 L CNN
	1    10625 1550
	0    -1   1    0   
$EndComp
Wire Wire Line
	10625 1250 10625 1350
Wire Wire Line
	10325 1150 10325 1225
Text GLabel 10625 1250 1    39   Input ~ 0
+3.3V
Wire Wire Line
	10825 1650 10875 1650
Wire Wire Line
	10225 1650 10325 1650
Text GLabel 10325 1150 1    60   Input ~ 0
5V
Text GLabel 9350 1050 1    60   Input ~ 0
5V
Wire Wire Line
	9950 1650 10000 1650
Connection ~ 10325 1650
Wire Wire Line
	10325 1650 10425 1650
$Comp
L Duet3_TB_1LC-rescue:GND-power #PWR0119
U 1 1
P 7750 5250
F 0 "#PWR0119" H 7750 5000 50  0001 C CNN
F 1 "GND" H 7750 5337 50  0001 C CNN
F 2 "" H 7750 5250 50  0001 C CNN
F 3 "" H 7750 5250 50  0001 C CNN
	1    7750 5250
	1    0    0    -1  
$EndComp
Wire Wire Line
	7750 4675 7750 4825
$Comp
L Duet3_TB_1LC-rescue:Q_DUAL_NMOS_Power33-Device Q2
U 1 1
P 7650 5025
AR Path="/505779E3/604CDEEA" Ref="Q2"  Part="1" 
AR Path="/5B12C3FC/604CDEEA" Ref="Q?"  Part="1" 
F 0 "Q2" H 7475 4900 50  0000 L CNN
F 1 "Q_DUAL_NMOS" H 7938 5070 50  0001 L CNN
F 2 "Package_SON:Fairchild_DualPower33-6_3x3mm" H 7850 5025 50  0001 C CNN
F 3 "~" H 7850 5025 50  0001 C CNN
	1    7650 5025
	1    0    0    -1  
$EndComp
Wire Wire Line
	7900 4175 7900 4275
Wire Wire Line
	7900 4575 7900 4675
Wire Wire Line
	6600 5025 7050 5025
Wire Wire Line
	7250 5025 7450 5025
Wire Wire Line
	7750 5225 7750 5250
Text GLabel 6600 5025 0    60   Input ~ 0
OUT_2
Wire Wire Line
	7900 4175 7700 4175
Wire Wire Line
	7750 4675 7900 4675
Text GLabel 7700 4175 0    60   Input ~ 0
12V
$Comp
L Device:D D?
U 1 1
P 7900 4425
AR Path="/5B12C3FC/604CDEDB" Ref="D?"  Part="1" 
AR Path="/505779E3/604CDEDB" Ref="D2"  Part="1" 
F 0 "D2" H 7900 4525 40  0000 C CNN
F 1 "D_SOD-123F" H 7900 4325 40  0000 C CNN
F 2 "Diode_SMD:D_SOD-123F" H 7900 4425 60  0001 C CNN
F 3 "https://www.digikey.co.uk/product-detail/en/taiwan-semiconductor-corporation/HS1KFL/HS1KFLTR-ND/9602850" H 7900 4425 60  0001 C CNN
F 4 "HS1KFL or equivalent" H 7900 4425 50  0001 C CNN "Part Number"
	1    7900 4425
	0    1    1    0   
$EndComp
$Comp
L Device:R_Small R?
U 1 1
P 7150 5025
AR Path="/5B12C3FC/604CDED5" Ref="R?"  Part="1" 
AR Path="/505779E3/604CDED5" Ref="R12"  Part="1" 
F 0 "R12" V 7225 5033 50  0000 C CNN
F 1 "470R" V 7082 5037 50  0000 C CNN
F 2 "Resistor_SMD:R_0402_1005Metric" H 7150 5025 60  0001 C CNN
F 3 "~" H 7150 5025 60  0000 C CNN
	1    7150 5025
	0    1    1    0   
$EndComp
Text Notes 6000 4075 0    60   ~ 0
OUT 2
Text GLabel 7750 4675 0    60   Input ~ 0
OUT_2_NEG
Wire Notes Line
	8150 5500 8150 3925
Wire Notes Line
	5950 5500 8150 5500
Wire Notes Line
	5950 3925 5950 5500
Wire Notes Line
	5950 3925 8150 3925
Wire Wire Line
	1500 6550 1300 6550
Wire Wire Line
	1300 6550 1300 6500
Wire Wire Line
	1300 6500 1050 6500
Text GLabel 9450 3350 1    60   Input ~ 0
5V
Text GLabel 9050 2675 0    39   Output ~ 0
IO_2
Text GLabel 9550 2675 2    39   Output ~ 0
IO_2_IN
$Comp
L Device:R_Small R40
U 1 1
P 9325 2675
F 0 "R40" V 9400 2683 50  0000 C CNN
F 1 "10K" V 9257 2687 50  0000 C CNN
F 2 "Resistor_SMD:R_0402_1005Metric" H 9325 2675 60  0001 C CNN
F 3 "" H 9325 2675 60  0001 C CNN
	1    9325 2675
	0    -1   -1   0   
$EndComp
$Comp
L Device:R_Small R42
U 1 1
P 9450 2425
F 0 "R42" V 9525 2433 50  0000 C CNN
F 1 "27K" V 9350 2425 50  0000 C CNN
F 2 "Resistor_SMD:R_0402_1005Metric" H 9450 2425 60  0001 C CNN
F 3 "~" H 9450 2425 60  0000 C CNN
	1    9450 2425
	-1   0    0    1   
$EndComp
Connection ~ 9450 2675
Wire Wire Line
	9450 2675 9550 2675
Wire Wire Line
	9425 2675 9450 2675
Wire Wire Line
	9450 2075 9450 2325
Wire Wire Line
	9450 2525 9450 2675
Text GLabel 9450 2075 1    60   Input ~ 0
5V
$Comp
L Diode:BAT54C D8
U 1 1
P 10550 3800
F 0 "D8" H 10450 4000 40  0000 C CNN
F 1 "BAT54C" H 10550 3650 40  0000 C CNN
F 2 "Package_TO_SOT_SMD:SOT-23" V 10450 3800 60  0001 C CNN
F 3 "" H 10450 3800 60  0000 C CNN
	1    10550 3800
	1    0    0    1   
$EndComp
Wire Wire Line
	10550 3350 10550 3600
Wire Wire Line
	10250 3800 10225 3800
Text GLabel 10225 3800 0    39   Output ~ 0
IO_2
Text GLabel 10550 3350 1    60   Input ~ 0
5V
$Comp
L Device:C_Small C?
U 1 1
P 9075 1875
AR Path="/50523307/5E9A2D5E" Ref="C?"  Part="1" 
AR Path="/505779E3/5E9A2D5E" Ref="C28"  Part="1" 
F 0 "C28" H 9100 1950 50  0000 L CNN
F 1 "2n2" H 9075 1800 50  0000 L CNN
F 2 "Capacitor_SMD:C_0402_1005Metric" H 9075 1875 60  0001 C CNN
F 3 "" H 9075 1875 60  0001 C CNN
	1    9075 1875
	1    0    0    -1  
$EndComp
Wire Wire Line
	9075 1775 9075 1650
Connection ~ 9075 1650
Wire Wire Line
	9075 1650 9125 1650
$Comp
L Duet3_TB_1LC-rescue:GND-power #PWR01
U 1 1
P 9075 2025
F 0 "#PWR01" H 9075 1775 50  0001 C CNN
F 1 "GND" H 9075 2112 50  0001 C CNN
F 2 "" H 9075 2025 50  0001 C CNN
F 3 "" H 9075 2025 50  0001 C CNN
	1    9075 2025
	1    0    0    -1  
$EndComp
Wire Wire Line
	9075 1975 9075 2025
$Comp
L Device:C_Small C?
U 1 1
P 10000 1875
AR Path="/50523307/5E9D5A7A" Ref="C?"  Part="1" 
AR Path="/505779E3/5E9D5A7A" Ref="C17"  Part="1" 
F 0 "C17" H 10025 1950 50  0000 L CNN
F 1 "2n2" H 10000 1800 50  0000 L CNN
F 2 "Capacitor_SMD:C_0402_1005Metric" H 10000 1875 60  0001 C CNN
F 3 "" H 10000 1875 60  0001 C CNN
	1    10000 1875
	1    0    0    -1  
$EndComp
Wire Wire Line
	10000 1775 10000 1650
$Comp
L Duet3_TB_1LC-rescue:GND-power #PWR06
U 1 1
P 10000 2025
F 0 "#PWR06" H 10000 1775 50  0001 C CNN
F 1 "GND" H 10000 2112 50  0001 C CNN
F 2 "" H 10000 2025 50  0001 C CNN
F 3 "" H 10000 2025 50  0001 C CNN
	1    10000 2025
	1    0    0    -1  
$EndComp
Wire Wire Line
	10000 1975 10000 2025
Connection ~ 10000 1650
Wire Wire Line
	10000 1650 10025 1650
$Comp
L Device:C_Small C?
U 1 1
P 9075 2850
AR Path="/50523307/5E9E87A5" Ref="C?"  Part="1" 
AR Path="/505779E3/5E9E87A5" Ref="C30"  Part="1" 
F 0 "C30" H 9100 2925 50  0000 L CNN
F 1 "2n2" H 9075 2775 50  0000 L CNN
F 2 "Capacitor_SMD:C_0402_1005Metric" H 9075 2850 60  0001 C CNN
F 3 "" H 9075 2850 60  0001 C CNN
	1    9075 2850
	1    0    0    -1  
$EndComp
$Comp
L Duet3_TB_1LC-rescue:GND-power #PWR05
U 1 1
P 9075 3000
F 0 "#PWR05" H 9075 2750 50  0001 C CNN
F 1 "GND" H 9075 3087 50  0001 C CNN
F 2 "" H 9075 3000 50  0001 C CNN
F 3 "" H 9075 3000 50  0001 C CNN
	1    9075 3000
	1    0    0    -1  
$EndComp
Wire Wire Line
	9075 2950 9075 3000
Wire Wire Line
	9050 2675 9075 2675
Wire Wire Line
	9075 2750 9075 2675
Connection ~ 9075 2675
Wire Wire Line
	9075 2675 9225 2675
$EndSCHEMATC
